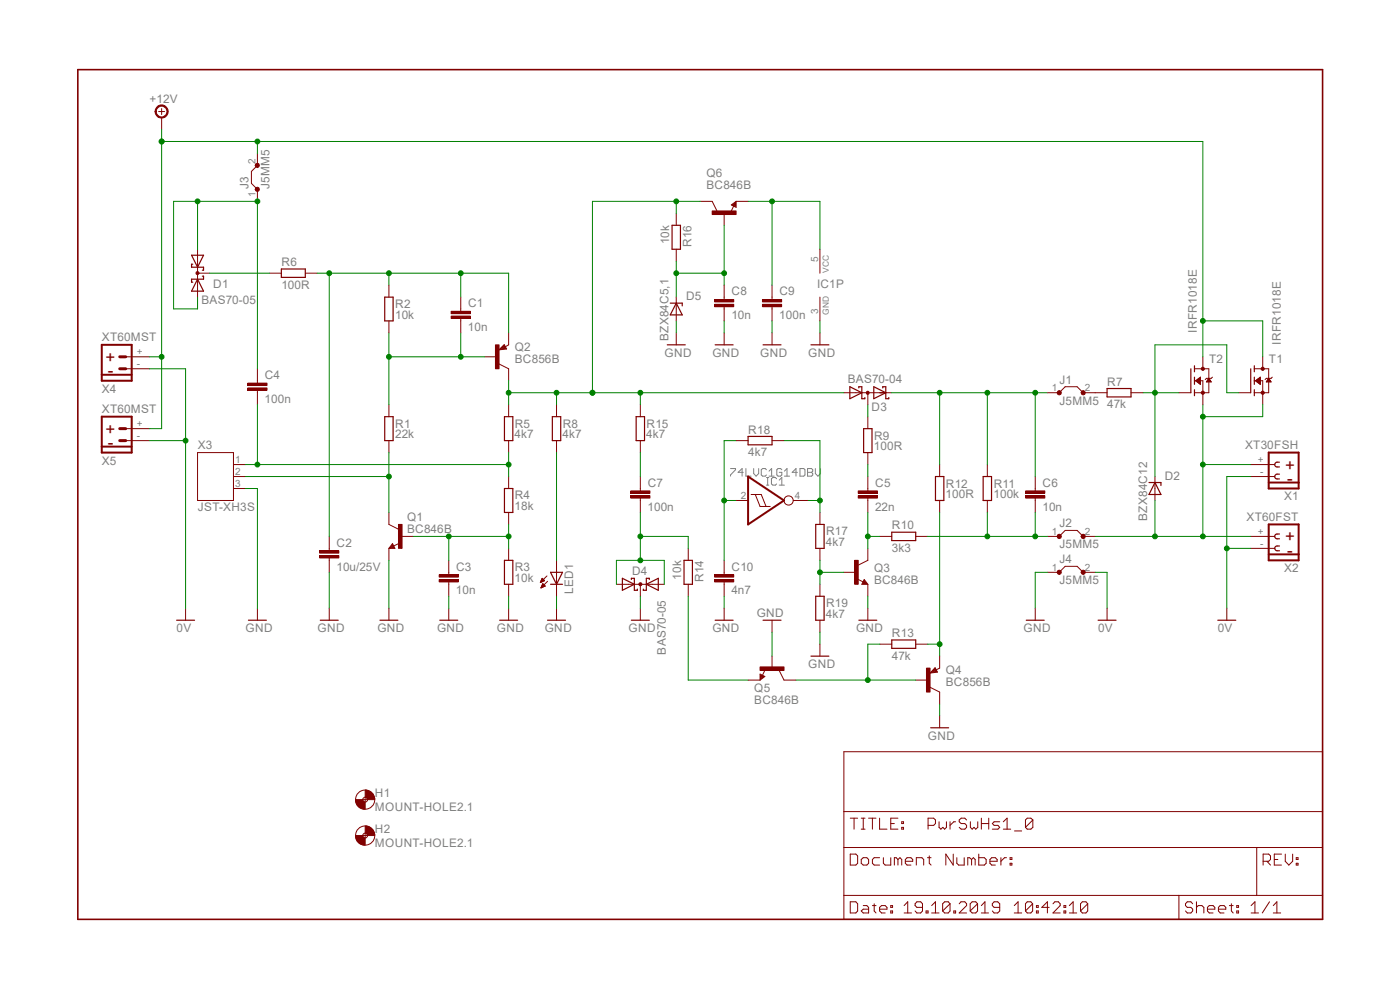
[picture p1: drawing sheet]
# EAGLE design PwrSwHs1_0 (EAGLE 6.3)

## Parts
C1  10n  C-EUC0805  [C0805]
C2  10u/25V  C-EUC1210  [C1210]
C3  10n  C-EUC0805  [C0805]
C4  100n  C-EUC0805  [C0805]
C5  22n  C-EUC0805  [C0805]
C6  10n  C-EUC0805  [C0805]
C7  100n  C-EUC0805  [C0805]
C8  10n  C-EUC0805  [C0805]
C9  100n  C-EUC0805  [C0805]
C10  4n7  C-EUC0805  [C0805]
D1  BAS70-05  [SOT23]
D2  BZX84C12  BZX84CSMD  [TO236]
D3  BAS70-04  [SOT23]
D4  BAS70-05  [SOT23]
D5  BZX84C5,1  BZX84CSMD  [TO236]
H1  MOUNT-HOLE2.1  [2,1]
H2  MOUNT-HOLE2.1  [2,1]
IC1  74LVC1G14DBV  [SOT23-5]
J1  J5MM5  [053]
J2  J5MM5  [053]
J3  J5MM5  [053]
J4  J5MM5  [053]
LED1  LEDLED3MML  [LED3MML]
Q1  BC846B  BC846BSMD  [SOT23]
Q2  BC856B  BC856BSMD  [SOT23-BEC]
Q3  BC846B  BC846BSMD  [SOT23]
Q4  BC856B  BC856BSMD  [SOT23-BEC]
Q5  BC846B  BC846BSMD  [SOT23]
Q6  BC846B  BC846BSMD  [SOT23]
R1  22k  R-EU_R0805  [R0805]
R2  10k  R-EU_R0805  [R0805]
R3  10k  R-EU_R0805  [R0805]
R4  18k  R-EU_R0805  [R0805]
R5  4k7  R-EU_R0805  [R0805]
R6  100R  R-EU_R0805  [R0805]
R7  47k  R-EU_R0805  [R0805]
R8  4k7  R-EU_R0805  [R0805]
R9  100R  R-EU_R0805  [R0805]
R10  3k3  R-EU_R0805  [R0805]
R11  100k  R-EU_R0805  [R0805]
R12  100R  R-EU_R0805  [R0805]
R13  47k  R-EU_R0805  [R0805]
R14  10k  R-EU_R0805  [R0805]
R15  4k7  R-EU_R0805  [R0805]
R16  10k  R-EU_R0805  [R0805]
R17  4k7  R-EU_R0805  [R0805]
R18  4k7  R-EU_R0805  [R0805]
R19  4k7  R-EU_R0805  [R0805]
T1  IRFR1018E  MOSFET-N-CHTO252  [TO252]
T2  IRFR1018E  MOSFET-N-CHTO252  [TO252]
X1  XT30FSH  [XT30F-SH]
X2  XT60FST  [XT60F-ST]
X3  JST-XH3S  [JST-XH3SMD]
X4  XT60MST  [XT60M-ST]
X5  XT60MST  [XT60M-ST]

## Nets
0V: J4.2 X1.- X2.- X4.- X5.-
+4V5: C9.1 IC1.5(VCC) Q6.2(E)
+12V: J3.2 T1.3(D) T2.3(D) X4.+ X5.+
+12V_SW: D3.1(A1) Q2.C Q6.3(C) R5.2 R8.2 R15.2 R16.1
+12VB: C4.1 D1.1(A1) D1.2(A2) J3.1
GATE: C6.1 D3.2(C2) J1.1 R11.2 R12.2
GATE_LIM: D2.C R7.2 T1.1(G) T2.1(G)
GATEB: J1.2 R7.1
GND: C2.2 C3.2 C8.2 C9.2 C10.2 D4.3(C) D5.A IC1.3(GND) J4.1 LED1.K(C) Q1.2(E) Q3.2(E) Q4.C Q5.1(B) R3.1 R19.1 X3.3
N$1: LED1.A R8.1
N$2: C5.2 Q3.3(C) R10.1
N$3: D3.3(C1A2) R9.2
N$4: C5.1 R9.1
N$5: C1.2 Q2.B R1.2 R2.1
N$6: C1.1 C2.1 Q2.E R2.2 R6.2
N$8: C3.1 Q1.1(B) R3.2 R4.1
N$10: C7.2 D4.1(A1) D4.2(A2) R14.1
N$11: Q3.1(B) R17.1 R19.2
N$12: Q4.E R12.1 R13.2
N$13: D1.3(C) R6.1
N$14: Q4.B Q5.3(C) R13.1
N$15: C7.1 R15.1
N$17: Q5.2(E) R14.2
N$18: C8.1 D5.C Q6.1(B) R16.2
N$21: C10.1 IC1.2(I) R18.1
N$22: IC1.4(O) R17.2 R18.2
OFF: C4.2 R4.2 R5.1 X3.1
ON: Q1.3(C) R1.1 X3.2
V_OUT: C6.2 J2.1 R10.2 R11.1
V_OUTB: D2.A J2.2 T1.2(S) T2.2(S) X1.+ X2.+
